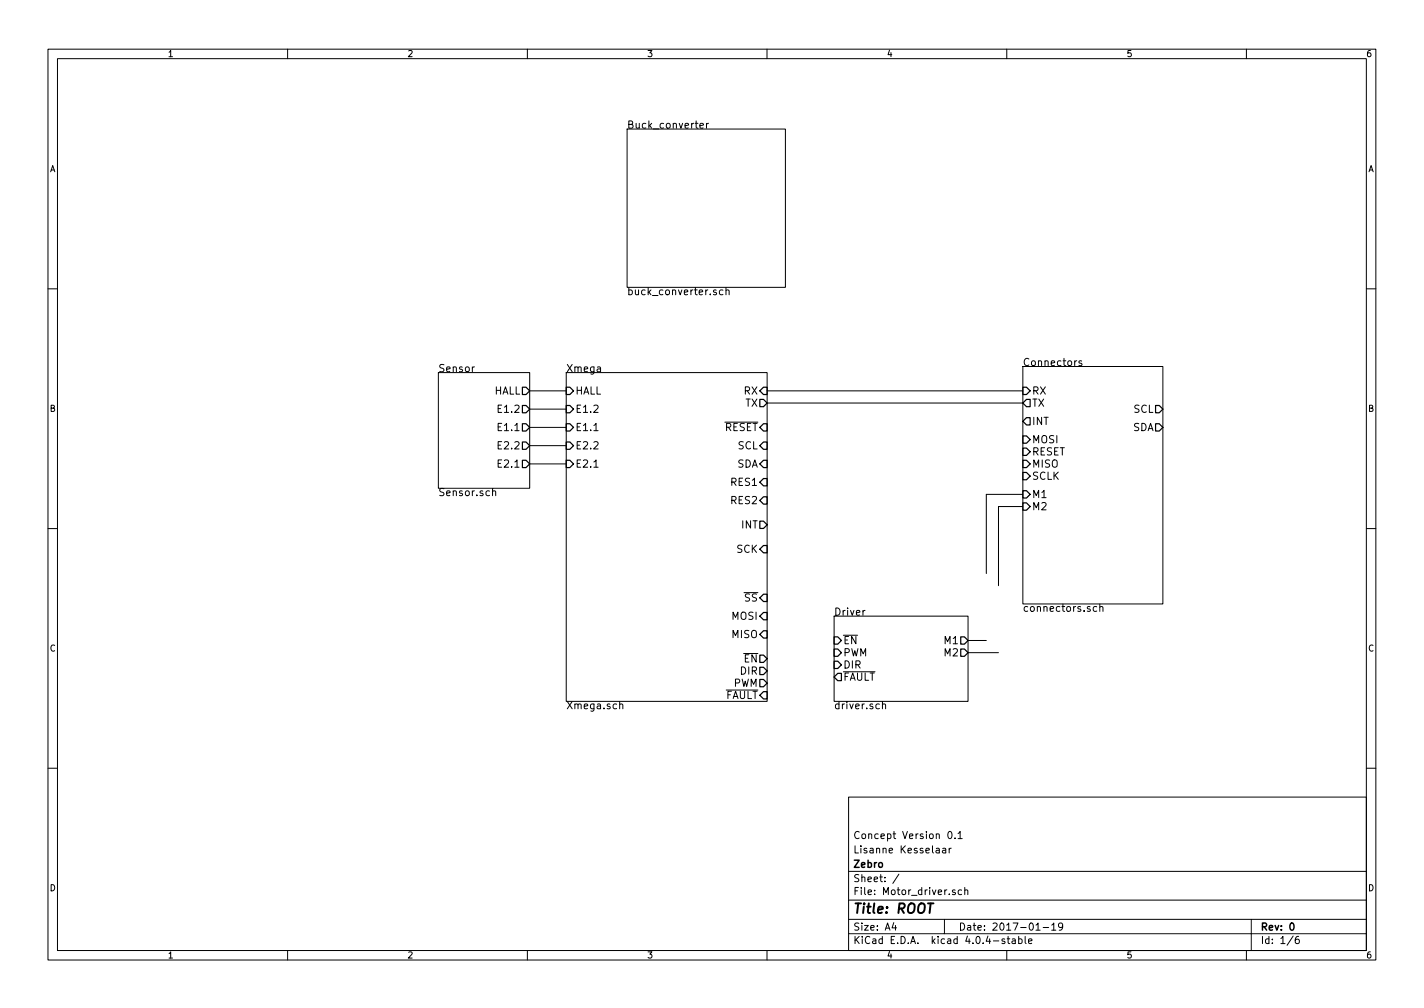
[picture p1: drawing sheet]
<svg xmlns="http://www.w3.org/2000/svg" width="297mm" height="210mm" viewBox="0 0 297 210" stroke-linecap="round" stroke-linejoin="round" font-family="sans-serif">
<g fill="none" stroke="#000" stroke-width=".21">
<path d="M10 10.3h277v189.9h-277zM12 12.2h273v186.1h-273zM60 10.3v1.9M110 10.3v1.9M160 10.3v1.9M210 10.3v1.9M260 10.3v1.9M130.8 26.9h33v33h-33zM146 26.2l.7-.1v-.3l-.5-.1-.2 .3 .1 .7h.6M147.4 25.7v1M147.8 25.7l-.4 .3M151.4 60v1.5"/>
<path d="M10 60.2h2M91.4 77.7h19.1v24.1h-19.1zM99 76.5l-.5 .3M118.1 77.7h41.9v68.6h-41.9zM150.8 60.5h-.4l-.3 .3 .1 .6h.6M151.4 60.6l.1-.1a.36 .36 0 0 1 .6 .2v.8M213.4 76.4h29.2v49.6h-29.2zM225.6 75.3h-.3l-.3 .2 .1 .2 .5 .1v.4h-.6M285 60.2h2M110.5 81.5h7.6M110.5 85.3h7.6M110.5 89.1h7.6"/>
<path d="M110.5 93h7.6M110.5 96.8h7.6M123.9 97.5h.9M123.9 89.8h.9M151.2 88.1h6.9M160 81.5h53.4M160 84.1h53.4M10 110.3h2M102.7 102.5h.1a.36 .36 0 0 1 .6 .1v.8M102.7 101.9v1.5M213.4 103.1h-7.7v16.5M213.4 105.7h-5.1v16.5"/>
<path d="M285 110.3h2M174 128.5h27.9v17.8h-27.9zM180.4 127.3l-.4 .3M201.9 133.6h3.8M201.9 136.1h6.4M228.8 126.6l-.5-.1-.3 .3 .2 .7h.6M229.4 126.7l.1-.1a.36 .36 0 0 1 .6 .1v.8M229.4 126v1.5M129.3 147v-.1a.36 .36 0 0 1 .6 .2v.7M151.5 143.9h6.6M175.9 140.1h6.6M184.1 147v-.1a.36 .36 0 0 1 .6 .2v.7"/>
<path d="M184.1 146.3v1.5M10 160.2h2M177 166.3h108v32h-108zM195.3 177h.6v.9M195.9 177.3l-.4 .1-.3 .2 .3 .3 .4-.1M196.6 177h.6l.1 .9M197.3 177.3l-.5 .1-.2 .2 .2 .3 .5-.1M197.9 173.6l.2-.2a.8 .8 0 0 1 .5 .8 .8 .8 0 0 1-.5 .7l-.4-.5zM198 176.9v1M198.4 176.9l-.4 .3M199.2 174.8v.1M199.8 173.9l.5-.5v1.5"/>
<path d="M199.8 174.9h.9M285 160.2h2M60 198.3v1.9M110 198.3v1.9M160 198.3v1.9M177 194.8h108M177 191.8h108M177 187.8h108M177 181.8h108M186.4 192.5l-.3 1h.9M186.8 193v1M187.5 182.3l-1.3 2"/>
<path d="M197 191.8v3M199.2 185.7l-.3-.1-.2 .2v.2l.5 .2v.3h-.5M200.6 185.7l-.4-.1-.3 .3v.6l.3 .1 .4-.1M201.2 185.7l.2-.1 .4 .1 .1 .9M201.2 185.1v1.5M209.6 195.9l-.4-.1-.2 .2 .1 .3 .5 .1v.3h-.6M210 198.3v1.9M210.1 195.8h.5M210.3 195.3v1.3l.3 .2M211.2 195.9h.5l.1 .9M211.8 196.2l-.5 .1-.2 .2 .2 .3 .5-.1M212.5 195.9l.4-.1 .3 .3-.1 .6h-.6"/>
<path d="M212.5 195.3v1.5M213.8 195.3v1.3l.2 .2M214.6 196.3l.7-.1-.1-.3-.4-.1-.2 .2v.7h.6M216.1 194h.9M217.6 193.5h1.1M219.4 193l.4-.5v1.5M219.4 194h.8M221.7 193.2l-.3 .3h-.3l-.3-.3v-.4l.3-.3h.3l.3 .3a1.01 1.01 0 0 1-.5 1.2h-.2M260 198.3v1.9M261 191.8v6.5M269.7 195.2l-1.2 2M270.9 195.3l-.4 .1a1.11 1.11 0 0 0-.2 1.3l.5 .1 .2-.1v-.5l-.2-.3-.5 .1-.1 .2"/>
</g>
<path d="M269.3 192.6l.1-.1a.8 .8 0 0 1 .5 .8 .8 .8 0 0 1-.5 .7 .97 .97 0 0 1-.1-1.4z" fill="none" stroke="#000" stroke-width=".3"/>
<g fill="none" stroke="#000" stroke-width=".25">
<path d="M109 80.8h.7l.8 .7-.8 .8h-.7zM109 84.6h.7l.8 .7-.8 .8h-.7zM109 88.4h.7l.8 .7-.8 .8h-.7zM109 92.2h.7l.8 .8-.8 .7h-.7zM109 96h.7l.8 .8-.8 .7h-.7zM118.1 80.8h.8l.7 .7-.7 .8h-.8zM118.1 92.2h.8l.7 .8-.7 .7h-.8zM118.1 96h.8l.7 .8-.7 .7h-.8zM118.1 84.6h.8l.7 .7-.7 .8h-.8zM118.1 88.4h.8l.7 .7-.7 .8h-.8zM158.5 83.3h.8l.7 .8-.7 .7h-.8zM158.5 96.8l.8-.8h.7v1.5h-.7z"/>
<path d="M159.3 80.8h.7v1.5h-.7l-.8-.8zM159.3 88.4h.7v1.5h-.7l-.8-.8zM159.3 92.2h.7v1.5h-.7l-.8-.7zM159.3 99.8h.7v1.5h-.7l-.8-.7zM213.4 80.8h.7l.8 .7-.8 .8h-.7zM213.4 90.9h.7l.8 .8-.8 .8h-.7zM213.4 93.5h.7l.8 .7-.8 .8h-.7zM213.4 96h.7l.8 .8-.8 .7h-.7zM213.4 98.5h.7l.8 .8-.8 .8h-.7zM214.1 83.3h.8v1.5h-.8l-.7-.7zM214.1 87.1h.8v1.5h-.8l-.7-.7zM241 84.6h.8l.8 .7-.8 .8h-.8z"/>
<path d="M241 88.4h.8l.8 .7-.8 .8h-.8zM158.5 108.7h.8l.7 .8-.7 .7h-.8zM159.3 103.6h.7v1.6h-.7l-.8-.8zM159.3 113.8h.7v1.5h-.7l-.8-.8zM213.4 102.4h.7l.8 .7-.8 .8h-.7zM213.4 104.9h.7l.8 .8-.8 .7h-.7zM158.5 139.2h.8l.7 .7-.7 .8h-.8zM158.5 124.7l.8-.8h.7v1.6h-.7zM158.5 136.6h.8l.7 .8-.7 .8h-.8zM159.3 127.8h.7v1.5h-.7l-.8-.8zM159.3 131.6h.7v1.5h-.7l-.8-.8zM174 132.8h.8l.7 .8-.7 .8h-.8z"/>
<path d="M174 135.4h.8l.7 .7-.7 .8h-.8zM174 137.9h.8l.7 .8-.7 .7h-.8zM200.4 132.8h.8l.7 .8-.7 .8h-.8zM200.4 135.4h.8l.7 .7-.7 .8h-.8zM158.5 141.7h.8l.7 .8-.7 .8h-.8zM159.3 144.3h.7v1.5h-.7l-.8-.8zM174 141.2l.8-.7h.7v1.5h-.7z"/>
</g>
<text font-size="2.8" x="178" y="190.5">Title: ROOT</text>
<g font-size="2.1">
<text x="130.8" y="26.8">Buck_converter</text>
<text x="130.8" y="61.6">buck_converter.sch</text>
<text x="91.4" y="77.6">Sensor</text>
<text x="118.1" y="77.6">Xmega</text>
<text x="213.4" y="76.3">Connectors</text>
<text x="102.9" y="82.3">HALL</text>
<text x="120" y="82.3">HALL</text>
<text x="155.1" y="82.3">RX</text>
<text x="215.3" y="82.3">RX</text>
<text x="104.2" y="86.1">E1.2</text>
<text x="104.2" y="89.9">E1.1</text>
<text x="120" y="86.1">E1.2</text>
<text x="120" y="89.9">E1.1</text>
<text x="151" y="89.9">RESET</text>
<text x="155.4" y="84.8">TX</text>
<text x="215.3" y="84.8">TX</text>
<text x="215.3" y="88.6">INT</text>
<text x="236.2" y="89.9">SDA</text>
<text x="236.4" y="86.1">SCL</text>
<text x="104.2" y="93.7">E2.2</text>
<text x="120" y="93.7">E2.2</text>
<text x="153.8" y="93.7">SCL</text>
<text x="215.3" y="92.5">MOSI</text>
<text x="215.3" y="95">RESET</text>
<text x="104.2" y="97.5">E2.1</text>
<text x="120" y="97.5">E2.1</text>
<text x="152.6" y="101.3">RES1</text>
<text x="153.6" y="97.5">SDA</text>
<text x="215.3" y="97.5">MISO</text>
<text x="215.3" y="100.1">SCLK</text>
<text x="91.4" y="103.5">Sensor.sch</text>
<text x="152.6" y="105.2">RES2</text>
<text x="215.3" y="103.9">M1</text>
<text x="215.3" y="106.4">M2</text>
<text x="154.7" y="110.2">INT</text>
<text x="153.6" y="115.3">SCK</text>
<text x="155.3" y="125.5">SS</text>
<text x="152.7" y="129.3">MOSI</text>
<text x="174" y="128.4">Driver</text>
<text x="213.4" y="127.6">connectors.sch</text>
<text x="152.7" y="133.1">MISO</text>
<text x="175.9" y="134.4">EN</text>
<text x="175.9" y="136.9">PWM</text>
<text x="197.1" y="134.4">M1</text>
<text x="197.1" y="136.9">M2</text>
<text x="152.9" y="143.3">PWM</text>
<text x="154.4" y="140.7">DIR</text>
<text x="155.1" y="138.2">EN</text>
<text x="175.9" y="139.4">DIR</text>
<text x="175.9" y="142">FAULT</text>
<text x="118.1" y="147.9">Xmega.sch</text>
<text x="151.1" y="145.8">FAULT</text>
<text x="174" y="147.9">driver.sch</text>
<text x="178" y="178">Lisanne Kesselaar</text>
<text x="178" y="175">Concept Version 0.1</text>
<text x="178" y="184">Sheet: /</text>
<text x="178" y="181">Zebro</text>
<text x="178" y="186.7">File: Motor_driver.sch</text>
<text x="178" y="196.9">KiCad E.D.A. kicad 4.0.4-stable</text>
<text x="178" y="194.1">Size: A4</text>
<text x="200" y="194.1">Date: 2017-01-19</text>
<text x="263" y="194.1">Rev: 0</text>
<text x="263" y="196.9">Id: 1/6</text>
</g>
<g font-size="1.8">
<text x="35" y="11.9">1</text>
<text x="85" y="11.9">2</text>
<text x="135" y="11.9">3</text>
<text x="185" y="11.9">4</text>
<text x="235" y="11.9">5</text>
<text x="285" y="11.9">6</text>
<text x="10.4" y="35.9">A</text>
<text x="285.4" y="35.9">A</text>
<text x="10.4" y="85.9">B</text>
<text x="285.4" y="85.9">B</text>
<text x="10.4" y="135.9">C</text>
<text x="285.4" y="135.9">C</text>
<text x="10.4" y="185.9">D</text>
<text x="285.4" y="185.9">D</text>
<text x="35" y="199.9">1</text>
<text x="85" y="199.9">2</text>
<text x="135" y="199.9">3</text>
<text x="185" y="199.9">4</text>
<text x="235" y="199.9">5</text>
<text x="285" y="199.9">6</text>
</g>
</svg>
